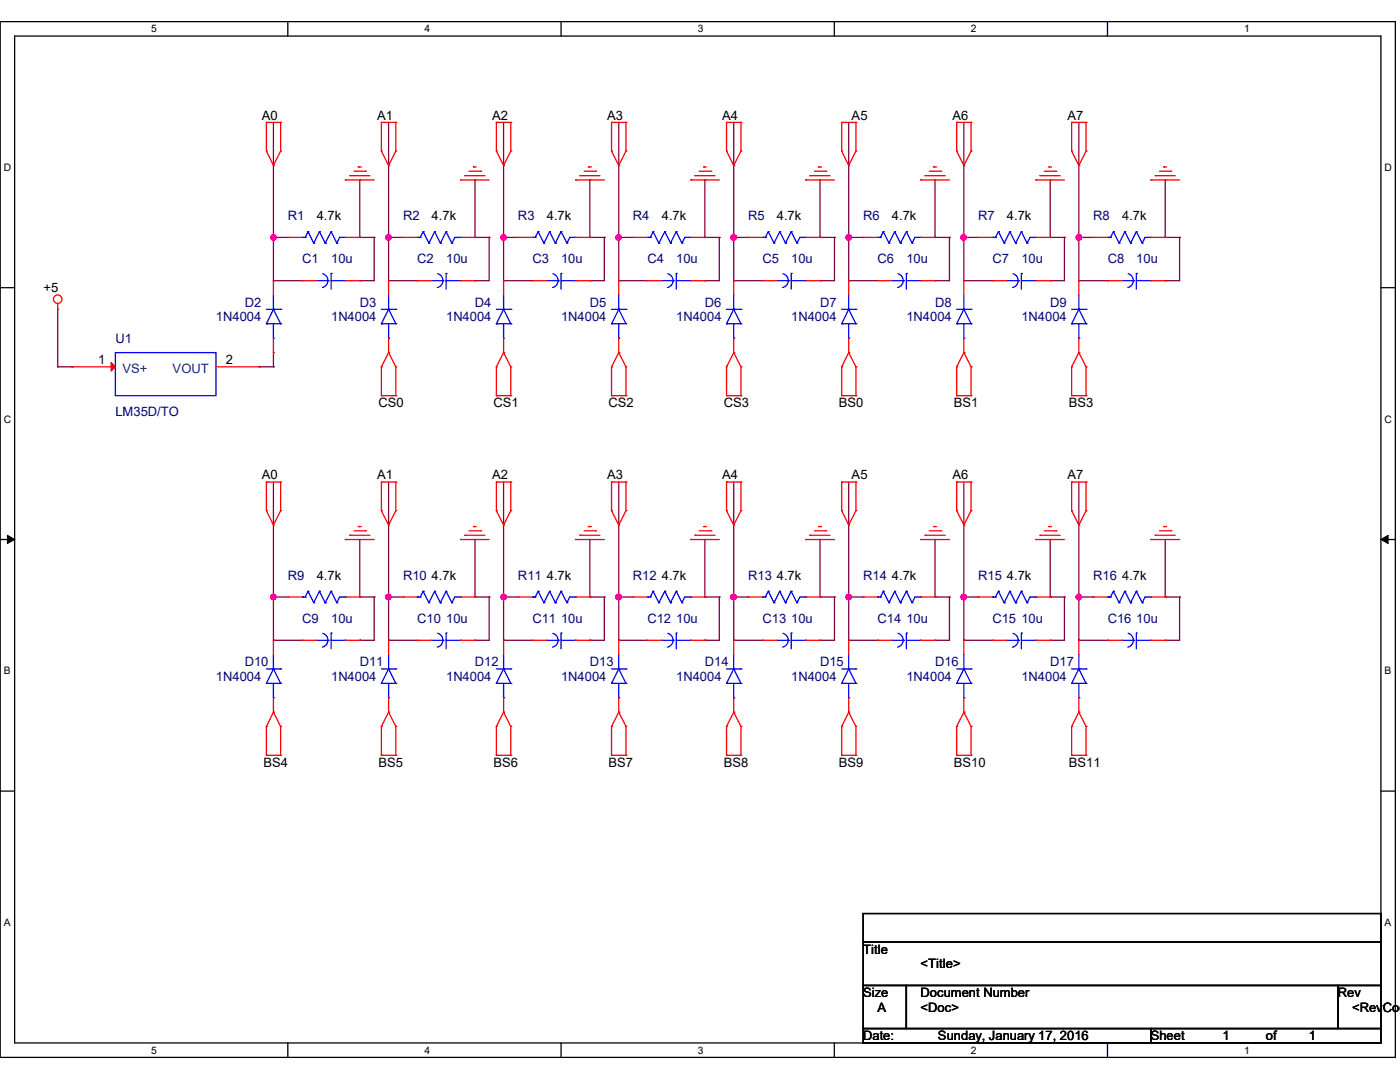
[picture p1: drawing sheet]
# OrCAD Capture schematic SENSORS-CKT.DSN
size A

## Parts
C1  10u  [DIPCAP]
C2  10u  [DIPCAP]
C3  10u  [DIPCAP]
C4  10u  [DIPCAP]
C5  10u  [DIPCAP]
C6  10u  [DIPCAP]
C7  10u  [DIPCAP]
C8  10u  [DIPCAP]
C9  10u  [DIPCAP]
C10  10u  [DIPCAP]
C11  10u  [DIPCAP]
C12  10u  [DIPCAP]
C13  10u  [DIPCAP]
C14  10u  [DIPCAP]
C15  10u  [DIPCAP]
C16  10u  [DIPCAP]
D2  1N4004  [DO35]
D3  1N4004  [DO35]
D4  1N4004  [DO35]
D5  1N4004  [DO35]
D6  1N4004  [DO35]
D7  1N4004  [DO35]
D8  1N4004  [DO35]
D9  1N4004  [DO35]
D10  1N4004  [DO35]
D11  1N4004  [DO35]
D12  1N4004  [DO35]
D13  1N4004  [DO35]
D14  1N4004  [DO35]
D15  1N4004  [DO35]
D16  1N4004  [DO35]
D17  1N4004  [DO35]
R1  4.7k
R2  4.7k
R3  4.7k
R4  4.7k
R5  4.7k
R6  4.7k
R7  4.7k
R8  4.7k
R9  4.7k
R10  4.7k
R11  4.7k
R12  4.7k
R13  4.7k
R14  4.7k
R15  4.7k
R16  4.7k
U1  LM35D/TO

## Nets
GND: C1.1(A) C2.1(A) C3.1(A) C4.1(A) C5.1(A) C6.1(A) C7.1(A) C8.1(A) C9.1(A) C10.1(A) C11.1(A) C12.1(A) C13.1(A) C14.1(A) C15.1(A) C16.1(A) R1.1(A) R2.1(A) R3.1(A) R4.1(A) R5.1(A) R6.1(A) R7.1(A) R8.1(A) R9.1(A) R10.1(A) R11.1(A) R12.1(A) R13.1(A) R14.1(A) R15.1(A) R16.1(A) U1.3(GND)
+5: U1.1(VS+)
A0: C1.2(B) C9.2(B) D2.1(CAT) D10.1(CAT) R1.2(B) R9.2(B)
A1: C2.2(B) C10.2(B) D3.1(CAT) D11.1(CAT) R2.2(B) R10.2(B)
A2: C3.2(B) C11.2(B) D4.1(CAT) D12.1(CAT) R3.2(B) R11.2(B)
A3: C4.2(B) C12.2(B) D5.1(CAT) D13.1(CAT) R4.2(B) R12.2(B)
A4: C5.2(B) C13.2(B) D6.1(CAT) D14.1(CAT) R5.2(B) R13.2(B)
A5: C6.2(B) C14.2(B) D7.1(CAT) D15.1(CAT) R6.2(B) R14.2(B)
A6: C7.2(B) C15.2(B) D8.1(CAT) D16.1(CAT) R7.2(B) R15.2(B)
A7: C8.2(B) C16.2(B) D9.1(CAT) D17.1(CAT) R8.2(B) R16.2(B)
BS0: D7.2(AN)
BS1: D8.2(AN)
BS3: D9.2(AN)
BS4: D10.2(AN)
BS5: D11.2(AN)
BS6: D12.2(AN)
BS7: D13.2(AN)
BS8: D14.2(AN)
BS9: D15.2(AN)
BS10: D16.2(AN)
BS11: D17.2(AN)
CS0: D3.2(AN)
CS1: D4.2(AN)
CS2: D5.2(AN)
CS3: D6.2(AN)
N27879: D2.2(AN) U1.2(VOUT)
